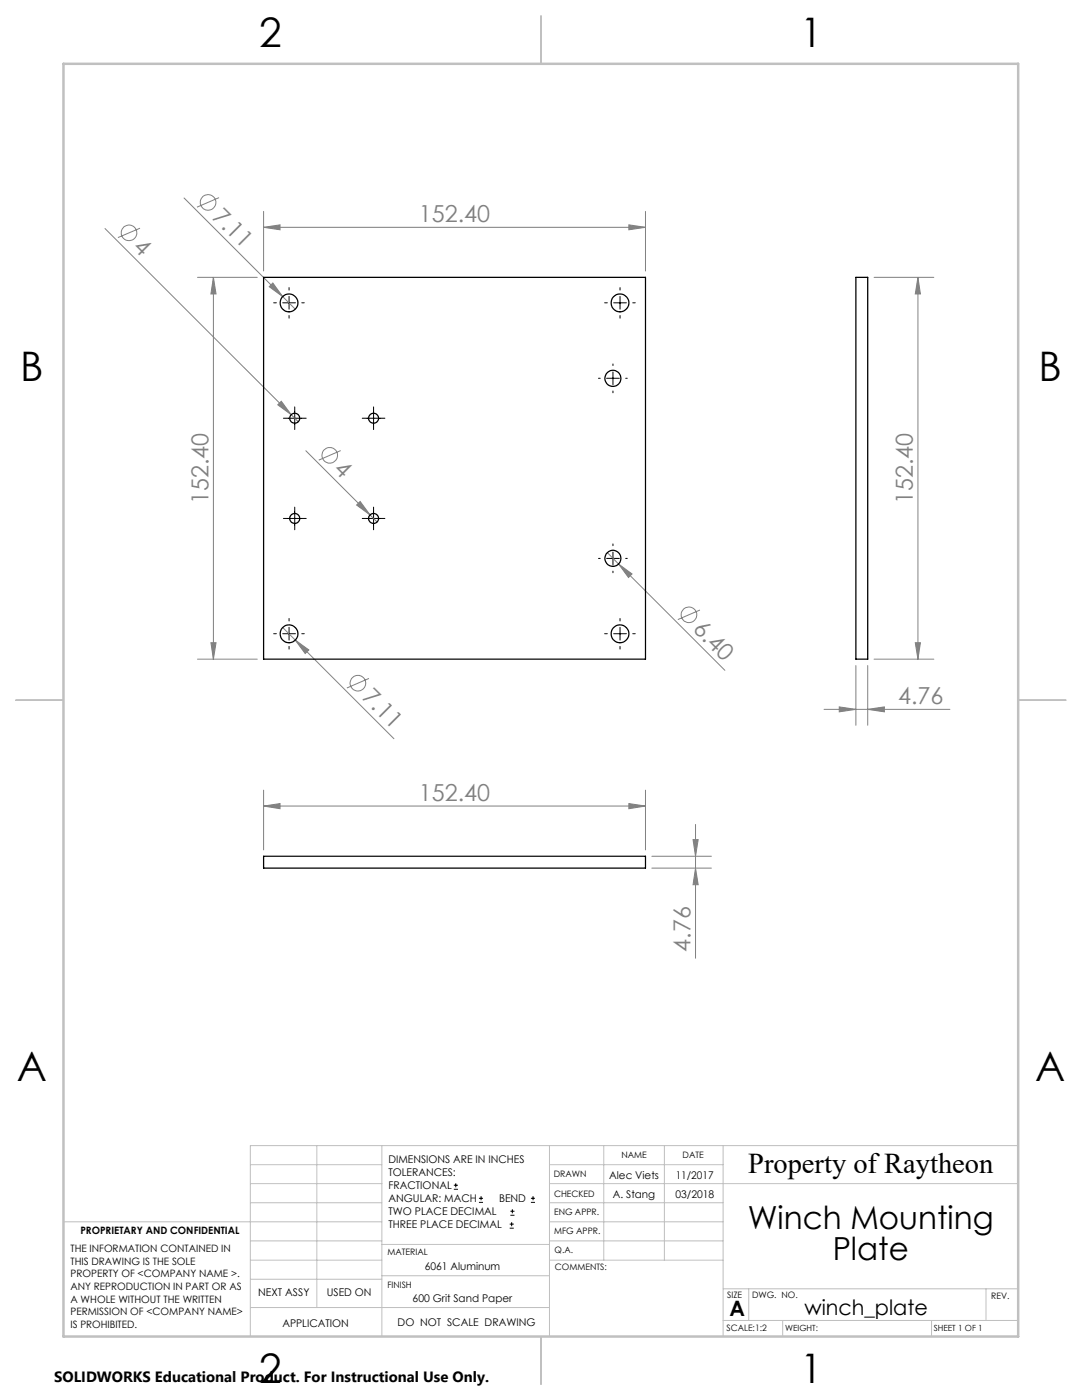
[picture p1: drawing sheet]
<svg xmlns="http://www.w3.org/2000/svg" width="216mm" height="279mm" viewBox="0 0 216 279" stroke-linecap="round" stroke-linejoin="round" font-family="sans-serif">
<g fill="none" stroke="#808080" stroke-width=".2">
<path d="M36.7 39.5l19.7 19.7M43.7 39.4l-4.4 1.9M21 45.6l38.5 38.6M27.9 45.5l-4.4 1.9M39.4 55.4h11.9M42.6 55.4l.5 3.3h-1zM42.6 55.4v76.2M52.6 45.4l3.3-.5v1zM52.6 42.2v11.9M52.6 45.4h76.2M54.4 56.5l2 2.7-2.7-2zM56.4 59.2l2.5 2.5"/>
<path d="M125.5 44.9l3.3 .5-3.3 .5zM128.8 42.2v11.9M174.4 55.4h11.9M183.2 55.4v76.2M183.2 55.4l.5 3.3h-1.1zM56.1 80.1l2 2.7-2.7-2zM61 90l12.8 12.8M68 89.9l-4.4 1.9M71.2 100.8l.7-.7 1.9 2.7zM73.8 102.8l1.4 1.4M121.2 110.3l2.2 2.3M123.4 112.6l2.7 1.9-.7 .8z"/>
<path d="M123.4 112.6l21.2 21.2M39.4 131.6h11.9M42.1 128.3h1l-.5 3.3zM56.4 125.2l2.5 2.5M58.9 127.7l2.7 2-.7 .7zM58.9 127.7l19.7 19.7M73.6 135.4l-4.4 1.9M139.7 121.7l-4.4 1.9M170.8 132.8v11.9M173.1 132.8v11.9M174.4 131.6h11.9M182.6 128.3h1.1l-.5 3.3z"/>
<path d="M52.6 157.7v11.9M128.8 157.7v11.9M164.4 141.6h25.1M167.5 141.1l3.3 .5-3.3 .5zM173.1 141.6l3.4-.5v1zM52.6 160.9l3.3-.5v1zM52.6 160.9h76.2M125.5 160.4l3.3 .5-3.3 .5zM130.1 170.9h11.9M130.1 173.2h11.9M138.3 167.6h1l-.5 3.3zM138.8 164.5v26.7"/>
<path d="M138.8 173.2l.5 3.4h-1z"/>
<circle cx="25.7" cy="46.5" r="1.57"/>
<circle cx="41.5" cy="40.4" r="1.56"/>
<circle cx="65.8" cy="90.9" r="1.55"/>
<circle cx="71.4" cy="136.4" r="1.56"/>
<circle cx="137.5" cy="122.7" r="1.56"/>
</g>
<g fill="none" stroke="#000" stroke-width=".2">
<path d="M57.7 57.4v.5M57.7 59.2v2.5M123.7 57.4v.5M123.7 59.2v2.5M54.6 60.4h.5M56.4 60.4h2.5M57.7 63v.5M60.2 60.4h.5M119.4 75.5h.4M120.7 60.4h.5M121 75.5h2.6M122.3 72.6v.4"/>
<path d="M122.3 74.2v2.6M122.3 78v.4M122.4 60.4h2.6M123.7 63v.5M124.8 75.5h.4M126.3 60.4h.5M56.6 83.5h4.5M58.8 81.2v4.5M72.3 83.5h4.5M74.5 81.2v4.5M56.6 103.5h4.5M58.8 101.2v4.5"/>
<path d="M72.3 103.5h4.5M74.5 101.2v4.5M119.4 111.4h.4M121 111.4h2.6M122.3 108.5v.4M122.3 110.2v2.5M122.3 114v.3M124.8 111.4h.4M54.6 126.5h.5M56.4 126.5h2.5M57.7 123.4v.5M57.7 125.2v2.5"/>
<path d="M57.7 129v.5M60.2 126.5h.5M120.7 126.5h.5M122.4 126.5h2.6M123.7 123.4v.5M123.7 125.2v2.5M123.7 129v.5M126.3 126.5h.5M90.6 237.3h.8M90.6 236.5h.8M90.9 236.1v.9M95.6 240h.8"/>
<path d="M95.6 239.1h.8M96 238.7v.8M105.9 240h.9M105.9 239.1h.9M106.4 238.7v.8M101.7 245.1h.8M101.7 244.3h.8M101.8 242.5h.9M101.8 241.7h.9M102.1 243.9v.8M102.2 241.3v.8"/>
</g>
<g fill="none" stroke="#c0c0c0" stroke-width=".2">
<path d="M50 232.4h26.2M50 236.2h26.2M63.2 228.6v32.3M76.2 228.6v38.1M109.6 228.6v38.1M109.6 232.4h34.7M109.6 236.2h93.6M120.5 228.6v22.9M132.6 228.6v22.9M144.3 228.6v38.1M203.2 228.6h-153.2v38.1M12.7 243.8h63.5"/>
<path d="M50 251.5h26.2M50 240h26.2M50 247.7h26.2M50 255.3h26.2M76.2 254.6h33.4M76.2 248.4h33.4M109.6 251.5h34.7M109.6 243.8h34.7M109.6 240h34.7M109.6 247.7h34.7M144.3 257.2h58.9M149.4 257.2v6.3"/>
<path d="M196.7 257.2v6.3M50 260.9h59.6M144.3 263.5h58.9M156.2 263.5v3.2M185.9 263.5v3.2"/>
</g>
<path d="M108 3.2v9.5M3.1 139.7h9.6M203.2 139.7h9.5M108 266.7v9.6" fill="none" stroke="#c0c0c0" stroke-width=".25"/>
<path d="M12.7 12.7h190.5v254h-190.5z" fill="none" stroke="#c0c0c0" stroke-width=".5"/>
<g fill="#808080">
<path d="M54.4 56.5l2 2.7-2.7-2z"/>
<path d="M56.1 80.1l2 2.7-2.7-2z"/>
<path d="M71.2 100.8l.7-.7 1.9 2.7z"/>
<path d="M123.4 112.6l2.7 1.9-.7 .8z"/>
<path d="M58.9 127.7l2.7 2-.7 .7z"/>
<path d="M125.5 44.9l3.3 .5-3.3 .5zM52.6 45.4l3.3-.5v1z"/>
<path d="M52.6 160.9l3.3-.5v1zM125.5 160.4l3.3 .5-3.3 .5zM167.5 141.1l3.3 .5-3.3 .5zM173.1 141.6l3.4-.5v1z"/>
<path d="M182.6 128.3h1.1l-.5 3.3zM183.2 55.4l.5 3.3h-1.1z"/>
<path d="M42.6 55.4l.5 3.3h-1zM42.1 128.3h1l-.5 3.3zM138.3 167.6h1l-.5 3.3zM138.8 173.2l.5 3.4h-1z"/>
</g>
<g fill="none" stroke="#000" stroke-width=".25">
<path d="M52.6 55.4h76.2v76.2h-76.2zM170.8 55.4h2.3v76.2h-2.3zM52.6 170.9h76.2v2.3h-76.2z"/>
<circle cx="57.7" cy="60.5" r="1.78"/>
<circle cx="122.3" cy="75.5" r="1.6"/>
<circle cx="123.7" cy="60.5" r="1.78"/>
<circle cx="58.8" cy="83.5" r=".99"/>
<circle cx="74.6" cy="83.5" r=".99"/>
<circle cx="58.8" cy="103.5" r="1"/>
<circle cx="74.6" cy="103.5" r="1"/>
<circle cx="122.3" cy="111.4" r="1.6"/>
<circle cx="57.7" cy="126.5" r="1.78"/>
<circle cx="123.7" cy="126.5" r="1.78"/>
</g>
<g font-size="8.1">
<text x="51.7" y="9.3">2</text>
<text x="159.7" y="9.3">1</text>
<text x="4" y="76">B</text>
<text x="207.2" y="76">B</text>
<text x="3.3" y="215.7">A</text>
<text x="206.5" y="215.7">A</text>
<text x="51.7" y="276">2</text>
<text x="159.7" y="276">1</text>
</g>
<g font-size="6.3">
<text x="149.2" y="245.4">Winch Mounting</text>
<text x="166.2" y="251.4">Plate</text>
</g>
<text font-size="5.7" x="149.3" y="234.1">Property of Raytheon</text>
<g font-size="4.7" fill="#808080">
<text x="42.1" y="43.4" transform="rotate(45 42.1 43.4)">7.11</text>
<text x="83.6" y="44.3">152.40</text>
<text x="26.4" y="49.5" transform="rotate(45 26.4 49.5)">4</text>
<text x="66.4" y="93.9" transform="rotate(45 66.4 93.9)">4</text>
<text x="41.6" y="100.6" transform="rotate(-90 41.6 100.6)">152.40</text>
<text x="182.2" y="100.6" transform="rotate(-90 182.2 100.6)">152.40</text>
<text x="138.1" y="125.7" transform="rotate(45 138.1 125.7)">6.40</text>
<text x="72" y="139.3" transform="rotate(45 72 139.3)">7.11</text>
<text x="179.2" y="140.5">4.76</text>
<text x="83.6" y="159.8">152.40</text>
<text x="137.8" y="189.9" transform="rotate(-90 137.8 189.9)">4.76</text>
</g>
<g font-size="4.2">
<text x="145.6" y="262.7">A</text>
<text x="160.5" y="262.4">winch_plate</text>
</g>
<text font-size="3" x="10.8" y="275.7">SOLIDWORKS Educational Product. For Instructional Use Only.</text>
<g font-size="2.1">
<text x="77.5" y="232.2">DIMENSIONS ARE IN INCHES</text>
<text x="77.5" y="234.7">TOLERANCES:</text>
<text x="77.5" y="237.3">FRACTIONAL</text>
<text x="77.5" y="239.9">ANGULAR: MACH</text>
<text x="99.6" y="239.9">BEND</text>
<text x="121.5" y="235.2">Alec Viets</text>
<text x="122.3" y="239">A. Stang</text>
<text x="134.8" y="239">03/2018</text>
<text x="134.8" y="235.2">11/2017</text>
<text x="77.5" y="242.5">TWO PLACE DECIMAL</text>
<text x="77.5" y="245.1">THREE PLACE DECIMAL</text>
<text x="84.7" y="253.4">6061 Aluminum</text>
<text x="51.5" y="258.7">NEXT ASSY</text>
<text x="65.2" y="258.6">USED ON</text>
<text x="82.3" y="259.8">600 Grit Sand Paper</text>
<text x="56.3" y="264.8">APPLICATION</text>
<text x="79.3" y="264.6">DO NOT SCALE DRAWING</text>
</g>
<g font-size="2">
<text x="14.1" y="249.9">THE INFORMATION CONTAINED IN</text>
<text x="16" y="246.3">PROPRIETARY AND CONFIDENTIAL</text>
<text x="14.1" y="252.4">THIS DRAWING IS THE SOLE</text>
<text x="14.1" y="254.9">PROPERTY OF &lt;COMPANY NAME &gt;.</text>
<text x="14.1" y="257.4">ANY REPRODUCTION IN PART OR AS</text>
<text x="14.1" y="260">A WHOLE WITHOUT THE WRITTEN</text>
<text x="14.1" y="262.5">PERMISSION OF &lt;COMPANY NAME&gt;</text>
<text x="14.1" y="265">IS PROHIBITED.</text>
</g>
<g font-size="1.8">
<text x="124" y="231.1">NAME</text>
<text x="136.2" y="231.1">DATE</text>
<text x="110.5" y="234.8">DRAWN</text>
<text x="110.5" y="238.9">CHECKED</text>
<text x="110.6" y="242.5">ENG APPR.</text>
<text x="77.3" y="250.5">MATERIAL</text>
<text x="110.6" y="246.3">MFG APPR.</text>
<text x="110.7" y="250">Q.A.</text>
<text x="77.3" y="257">FINISH</text>
<text x="110.7" y="253.5">COMMENTS:</text>
<text x="145.1" y="259">SIZE</text>
<text x="150.1" y="259.1">DWG. NO.</text>
<text x="197.8" y="259.2">REV.</text>
<text x="145" y="265.7">SCALE:1:2</text>
</g>
<g font-size="1.7">
<text x="156.7" y="265.7">WEIGHT:</text>
<text x="186.3" y="265.7">SHEET 1 OF 1</text>
</g>
</svg>
